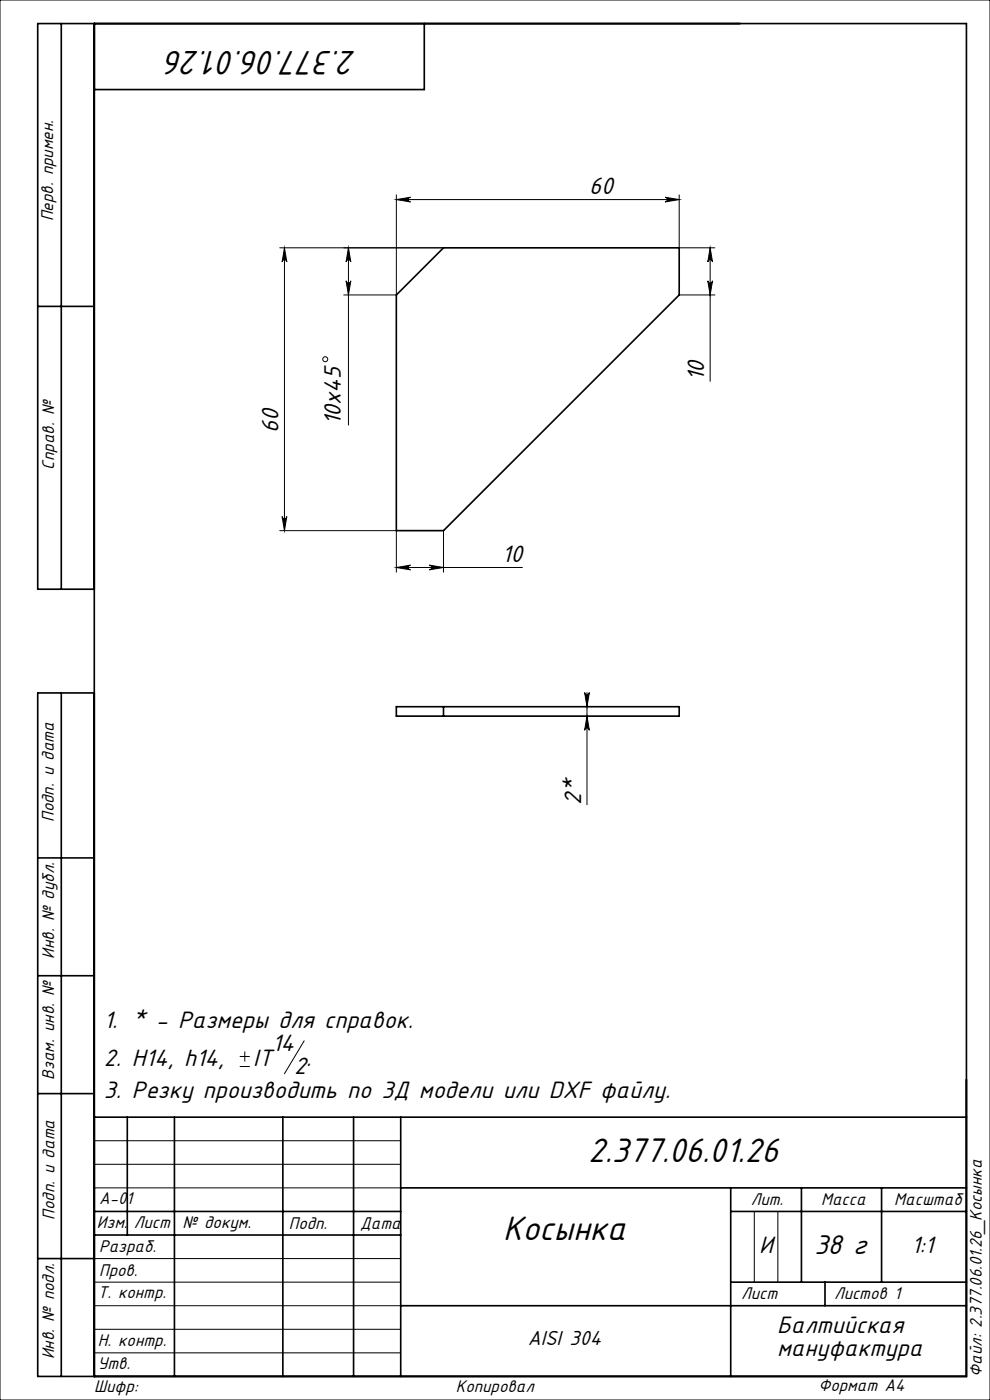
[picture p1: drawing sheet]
<svg xmlns="http://www.w3.org/2000/svg" width="210mm" height="297mm" viewBox="0 0 210 297" stroke-linecap="round" stroke-linejoin="round" font-family="sans-serif">
<g fill="none" stroke="#000" stroke-width=".21">
<path d="M0 0h210v297h-210zM59.3 52.6h34.8M60.3 52.6v60M60.3 52.6l.5 3a.5 .5 0 0 0-.5-.5 .5 .5 0 0 0-.5 .5zM73.4 59.6a.5 .5 0 0 0 .5 .4 .5 .5 0 0 0 .5-.4l-.5 3zM73.9 52.6v37.6M73.9 52.6l.5 3a.5 .5 0 0 0-.5-.5 .5 .5 0 0 0-.5 .5zM84.1 42.3l3-.5a.5 .5 0 0 0-.5 .5 .5 .5 0 0 0 .5 .5zM84.1 41.3v21.3h-11.2M84.1 42.3h60M141.1 41.8l3 .5-3 .5a.5 .5 0 0 0 .4-.5 .5 .5 0 0 0-.4-.5zM144.1 41.3v11.3h7.5"/>
<path d="M150.1 59.6a.5 .5 0 0 0 .5 .4 .5 .5 0 0 0 .5-.4l-.5 3zM150.6 52.6v28.3M150.6 52.6l.5 3a.5 .5 0 0 0-.5-.5 .5 .5 0 0 0-.5 .5zM144.1 62.6h7.5M59.3 112.6h24.8v8.8M59.8 109.6a.5 .5 0 0 0 .5 .4 .5 .5 0 0 0 .5-.4l-.5 3zM91.1 119.9l3 .5-3 .5a.5 .5 0 0 0 .4-.5 .5 .5 0 0 0-.4-.5zM94.1 112.6v8.8M84.1 120.4h26.7M84.1 120.4l3-.5a.5 .5 0 0 0-.5 .5 .5 .5 0 0 0 .5 .5zM124 146.9a.5 .5 0 0 0 .5 .5 .5 .5 0 0 0 .5-.5l-.5 3zM124.5 151.9l.5 3a.5 .5 0 0 0-.5-.5 .5 .5 0 0 0-.5 .5z"/>
<path d="M124.5 146.9v23.8M50.9 226.3h2.1M50.9 224.1h2.1M51.9 223.1v2.1M64.5 220.8l-4.2 7M20 242h65M20 247h65M20 252h65M160 257v15M165 257v15M20 277h65M20 272h65"/>
<path d="M20 267h65M20 287h65M20 282h65"/>
<circle cx="69" cy="76.2" r=".53"/>
</g>
<g fill="none" stroke="#000" stroke-width=".35">
<path d="M13 5v120M20 5v287M90 5v14h-70M8 65h12M84.1 62.6l10-10h50v10l-50 50h-10zM20 125h-12v-120h197v287h-197v-145h12M13 147v145M84.1 149.9h60v2h-60zM94.1 149.9v2M8 182h12M8 207h12M8 232h12"/>
<path d="M20 237h185M27 237v25M37 237v55M60 237v55M75 237v55M85 237v55M20 257h65M85 252h120M155 252v40M155 257h50M170 252v20M187 252v20"/>
<path d="M8 267h12M20 262h65M85 277h120M155 272h50M175 272v5"/>
</g>
<g fill="#000">
<path d="M60.3 52.6l.5 3a.5 .5 0 0 0-.5-.5 .5 .5 0 0 0-.5 .5zM59.8 109.6a.5 .5 0 0 0 .5 .4 .5 .5 0 0 0 .5-.4l-.5 3z"/>
<path d="M73.9 52.6l.5 3a.5 .5 0 0 0-.5-.5 .5 .5 0 0 0-.5 .5zM73.4 59.6a.5 .5 0 0 0 .5 .4 .5 .5 0 0 0 .5-.4l-.5 3z"/>
<path d="M84.1 42.3l3-.5a.5 .5 0 0 0-.5 .5 .5 .5 0 0 0 .5 .5zM141.1 41.8l3 .5-3 .5a.5 .5 0 0 0 .4-.5 .5 .5 0 0 0-.4-.5z"/>
<path d="M150.1 59.6a.5 .5 0 0 0 .5 .4 .5 .5 0 0 0 .5-.4l-.5 3zM150.6 52.6l.5 3a.5 .5 0 0 0-.5-.5 .5 .5 0 0 0-.5 .5z"/>
<path d="M91.1 119.9l3 .5-3 .5a.5 .5 0 0 0 .4-.5 .5 .5 0 0 0-.4-.5zM84.1 120.4l3-.5a.5 .5 0 0 0-.5 .5 .5 .5 0 0 0 .5 .5z"/>
<path d="M124 146.9a.5 .5 0 0 0 .5 .5 .5 .5 0 0 0 .5-.5l-.5 3zM124.5 151.9l.5 3a.5 .5 0 0 0-.5-.5 .5 .5 0 0 0-.5 .5z"/>
</g>
<g font-size="8">
<text x="75.6" y="10.7" transform="rotate(-180 75.6 10.7)">2.377.06.01.26</text>
<text x="124.7" y="246.6">2.377.06.01.26</text>
<text x="106.7" y="263.1">Косынка</text>
</g>
<text font-size="6.4" x="172.8" y="266">38 г</text>
<g font-size="5.6">
<text x="125" y="41.1">60</text>
<text x="149.4" y="80.9" transform="rotate(-90 149.4 80.9)">10</text>
<text x="59.1" y="91.8" transform="rotate(-90 59.1 91.8)">60</text>
<text x="72.3" y="90.2" transform="rotate(-90 72.3 90.2)">10x45</text>
<text x="106.5" y="119.1">10</text>
<text x="123.3" y="170.7" transform="rotate(-90 123.3 170.7)">2*</text>
<text x="22" y="218.1">1. * - Размеры для справок.</text>
<text x="22" y="226.2">2. Н14, h14,</text>
<text x="53.7" y="226.2">IT</text>
<text x="57.7" y="223">14</text>
<text x="62.4" y="227.9">2</text>
<text x="65" y="226.2">.</text>
<text x="22" y="232.8">3. Резку производить по 3Д модели или DXF файлу.</text>
<text x="161.1" y="265.7">И</text>
<text x="193.4" y="265.8">1:1</text>
<text x="164.9" y="282.8">Балтийская</text>
<text x="164.9" y="287.7">мануфактура</text>
</g>
<text font-size="4.8" x="111.9" y="285.4">AISI 304</text>
<g font-size="4">
<text x="11.3" y="46.9" transform="rotate(-90 11.3 46.9)">Перв. примен.</text>
<text x="11.5" y="99.6" transform="rotate(-90 11.5 99.6)">Справ. №</text>
<text x="11.4" y="174.4" transform="rotate(-90 11.4 174.4)">Подп. и дата</text>
<text x="11.5" y="203.4" transform="rotate(-90 11.5 203.4)">Инв. № дубл.</text>
<text x="11.5" y="229" transform="rotate(-90 11.5 229)">Взам. инв. №</text>
<text x="21" y="255.5">А-01</text>
<text x="159.2" y="255.6">Лит.</text>
<text x="174.2" y="255.6">Масса</text>
<text x="189.7" y="255.6">Масштаб</text>
<text x="11.5" y="258.8" transform="rotate(-90 11.5 258.8)">Подп. и дата</text>
<text x="20.6" y="260.5">Изм.</text>
<text x="28.4" y="260.5">Лист</text>
<text x="38.7" y="260.5">№ докум.</text>
<text x="61.3" y="260.6">Подп.</text>
<text x="76.4" y="260.6">Дата</text>
<text x="21" y="265.6">Разраб.</text>
<text x="20.7" y="275.4">Т. контр.</text>
<text x="21" y="270.8">Пров.</text>
<text x="157.2" y="275.6">Лист</text>
<text x="176.9" y="275.6">Листов 1</text>
<text x="20.7" y="285.6">Н. контр.</text>
<text x="11.5" y="288.4" transform="rotate(-90 11.5 288.4)">Инв. № подл.</text>
<text x="20.7" y="290.4">Утв.</text>
<text x="208.3" y="292.1" transform="rotate(-90 208.3 292.1)">Файл: 2.377.06.01.26_Косынка</text>
<text x="20" y="295.3">Шифр:</text>
<text x="96.7" y="295.3">Копировал</text>
<text x="173.6" y="295.1">Формат A4</text>
</g>
</svg>
